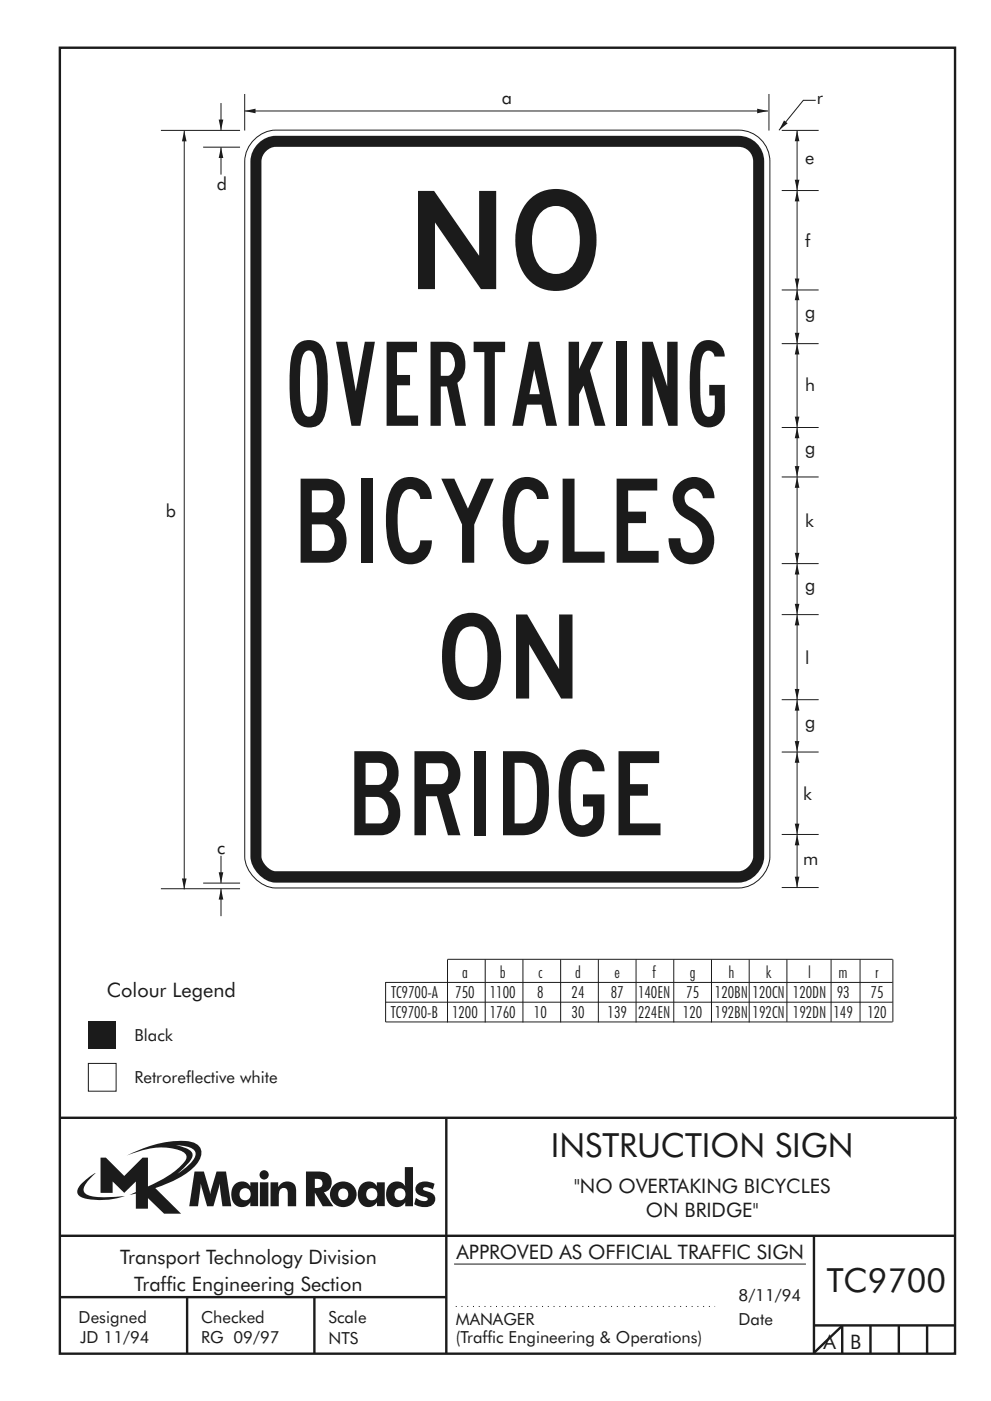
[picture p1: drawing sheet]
<svg xmlns="http://www.w3.org/2000/svg" width="210mm" height="297mm" viewBox="0 0 210 297" stroke-linecap="round" stroke-linejoin="round" font-family="sans-serif">
<path d="M12.7 10.1h189.9v276.9h-189.9zM12.7 237h190.3M94.7 236.9v50.1" fill="none" stroke="#1f1a17" stroke-width=".51"/>
<path d="M18.7 216.5h5.9v5.9h-5.9z" fill="#1f1a17"/>
<path d="M18.7 225.5h5.9v5.9h-5.9z" fill-rule="evenodd" fill="#fff" stroke="#1f1a17" stroke-width=".21"/>
<g fill="none" stroke="#1f1a17" stroke-width=".21">
<path d="M81.8 208.2v8.5h107.6M81.8 212.5h107.6M81.8 208.3h107.6M94.9 203.4v13.4M95 203.4h94.4M102.9 203.4v13.4M110.9 203.4v13.4M118.9 203.4v13.4M126.9 203.4v13.4M135 203.4v13.4M143 203.4v13.4M151 203.4v13.4"/>
<path d="M159 203.4v13.4M167 203.4v13.2M176.3 203.4v13.2M182.5 203.4v13.2M189.4 203.4v13.2M96.3 268h74.7"/>
</g>
<path d="M12.7 262h190M12.7 275h82M39.7 275v12M66.7 275v12M172.7 262v25M172.7 281h30M178.7 281v6M184.7 281v6M190.7 281v6M196.7 281v6" fill="none" stroke="#1f1a17" stroke-width=".51"/>
<path d="M96.7 277h55" fill="none" stroke="#1f1a17" stroke-width=".21" stroke-dasharray=".2 1" stroke-linecap="butt"/>
<path d="M53.7 29.9a6.7 6.7 0 0 1 4.8-2.3h98.2a6.7 6.7 0 0 1 6.6 6.6v147.4a7 7 0 0 1-6.6 6.7h-98.2a7.3 7.3 0 0 1-6.6-6.7v-147.4a6.5 6.5 0 0 1 1.8-4.3z" fill-rule="evenodd" fill="#fff" stroke="#1f1a17" stroke-width=".21"/>
<path d="M54.8 30.4a5.4 5.4 0 0 1 3.7-1.6h98.2a5.4 5.4 0 0 1 5.4 5.4v147.4a5.8 5.8 0 0 1-5.4 5.5h-98.2a6.1 6.1 0 0 1-5.4-5.5v-147.4a5.4 5.4 0 0 1 1.7-3.8z" fill-rule="evenodd" fill="#1f1a17"/>
<path d="M56.2 32.3a3.1 3.1 0 0 1 2.3-1.2h98.2a3.1 3.1 0 0 1 3.1 3.1v147.4a3.5 3.5 0 0 1-3.1 3.1h-98.2a3.8 3.8 0 0 1-3-3.1v-147.4l.1-.7z" fill-rule="evenodd" fill="#fff"/>
<path d="M178.7 281.1l-6.1 5.8" fill="none" stroke="#1f1a17" stroke-width=".51"/>
<path d="M37.3 242.8a5.9 5.9 0 0 1 3.9 1.1 1.58 1.58 0 0 1-.2 2l-1.1 1.2-2.3 1.8 .9-.8a6.4 6.4 0 0 0 2.4-3.3 2.43 2.43 0 0 0-2.3-1.7zM21.3 245.4v7.5h2.6v-2.4l2.5 2.4 2.4-2.4v2.2l-1.3 .7 1.3-.3v3.2h2.6v-2.3l3.4 3.3h3.6l-5.5-5.4a20.2 20.2 0 0 0 8.7-4.9 3.1 3.1 0 0 0 .8-3.8 3.9 3.9 0 0 0-3.1-1.3 25.1 25.1 0 0 0-12.4 3.1 16.1 16.1 0 0 1 11.1-1.1 1.56 1.56 0 0 1 1.5 1.9 18.1 18.1 0 0 1-8.1 5.8v-6.2h-1.2l-3.8 3.9-3.9-3.9zM17.4 250.9a2.12 2.12 0 0 0-.8 2.4 7.5 7.5 0 0 0 5 1.1l2.9-.3 2-.5a22.2 22.2 0 0 1-7.7-.2 1.33 1.33 0 0 1-.8-2.2l1-1.2 1.3-1.3-1.4 .8zM66.8 249.9a1.42 1.42 0 0 1 1.6 .7 .98 .98 0 0 1-.2 1 .98 .98 0 0 1-1 .3h-.4zM64.9 248.4v7.4h1.9v-2.9l1.7 2.9h2.2l-2-3a2.26 2.26 0 0 0 1.6-2.7 2.26 2.26 0 0 0-2.6-1.7zM70.1 253.2a2.8 2.8 0 0 0 5.6 0 2.8 2.8 0 0 0-5.6 0zM72.2 252.2a1.16 1.16 0 0 1 1.7 1 1.16 1.16 0 0 1-1.7 1 1.45 1.45 0 0 1 0-2zM76.7 251a3.2 3.2 0 0 0 .4 4.7 2.14 2.14 0 0 0 2.9-.8v.8h1.6v-5h-1.6v.8a2.04 2.04 0 0 0-3.3-.5zM78.1 252.1a1.24 1.24 0 0 1 1.7 .3 1.24 1.24 0 0 1-.2 1.7 1.24 1.24 0 0 1-1.7-.1 1.57 1.57 0 0 1 .2-1.9zM85.9 247.4l.1 4.1a2.17 2.17 0 0 0-2.4-.9 2.17 2.17 0 0 0-1.6 1.9 2.51 2.51 0 0 0 2.7 3.4 2.08 2.08 0 0 0 1.3-1v.9h1.6v-8.4zM84.1 252.2a1.24 1.24 0 0 1 1.9 1 1.24 1.24 0 0 1-1.9 1.1 1.45 1.45 0 0 1 0-2.1zM88.7 251a1.53 1.53 0 0 0-.5 1.7 1.53 1.53 0 0 0 1.5 .9 .83 .83 0 0 1 1 .8 2.08 2.08 0 0 1-2.5-.4l-.3 1.3a3.8 3.8 0 0 0 3.9 .1 1.55 1.55 0 0 0 .5-1.6 1.55 1.55 0 0 0-1.4-1.1 1.27 1.27 0 0 1-1.1-.6 1.23 1.23 0 0 1 1.7-.1l.3 .2 .4-1.2a3.6 3.6 0 0 0-3.5 0zM41.3 248.4l-1.1 7.4h1.8l.6-4.9 1.3 4.9h1.4l1.3-4.9 .6 4.9h1.9l-1.1-7.4h-2.1l-1.3 4.8-1.3-4.8zM49.9 251a3.2 3.2 0 0 0 .4 4.7 2.12 2.12 0 0 0 2.8-.8v.8h1.7v-5h-1.7v.8a2.07 2.07 0 0 0-3.2-.5zM51.3 252.1a1.23 1.23 0 0 1 1.6 .4 1.23 1.23 0 0 1-.2 1.6 1.23 1.23 0 0 1-1.7-.1 1.52 1.52 0 0 1 .3-1.9zM55.1 250.7v5.1h1.8v-5.1zM55.1 249.1a.98 .98 0 0 0 1.9 0 .98 .98 0 0 0-1.9 0zM57.4 250.7v5.1h1.8a5.5 5.5 0 0 1 .3-3.6 .92 .92 0 0 1 1.1-.2 .92 .92 0 0 1 .5 1v2.8h1.7v-3a2 2 0 0 0-1.3-2.3 2 2 0 0 0-2.5 1.2v-1z" fill-rule="evenodd" fill="#1f1a17"/>
<path d="M46.9 31.2v5.8" fill="none" stroke="#1f1a17" stroke-width=".21"/>
<path d="M46.9 31.2l.5 2.3h-1l.5-2.3 .5 2.3z" fill-rule="evenodd" fill="#1f1a17"/>
<path d="M46.9 21.9v5.7" fill="none" stroke="#1f1a17" stroke-width=".21"/>
<path d="M46.4 25.3h1l-.5 2.3 .5-2.3-.5 2.3z" fill-rule="evenodd" fill="#1f1a17"/>
<path d="M39.1 27.7v160.9" fill="none" stroke="#1f1a17" stroke-width=".21"/>
<g fill="#1f1a17">
<path d="M39.1 27.7l.5 2.3h-1l.5-2.3 .5 2.3z" fill-rule="evenodd"/>
<path d="M38.6 186.3h1l-.5 2.3 .5-2.3-.5 2.3z" fill-rule="evenodd"/>
</g>
<path d="M46.9 188.4v5.8" fill="none" stroke="#1f1a17" stroke-width=".21"/>
<path d="M46.9 188.4l.5 2.3h-1l.5-2.3 .5 2.3z" fill-rule="evenodd" fill="#1f1a17"/>
<path d="M46.9 181.4v5.8" fill="none" stroke="#1f1a17" stroke-width=".21"/>
<path d="M46.4 184.9h1l-.5 2.3 .5-2.3-.5 2.3z" fill-rule="evenodd" fill="#1f1a17"/>
<path d="M169.1 176.9v11.3" fill="none" stroke="#1f1a17" stroke-width=".21"/>
<g fill="#1f1a17">
<path d="M169.1 176.9l.5 2.3h-1l.5-2.3 .5 2.3z" fill-rule="evenodd"/>
<path d="M168.6 185.9h1l-.5 2.3 .5-2.3-.5 2.3z" fill-rule="evenodd"/>
</g>
<path d="M169.1 159.4v17.5" fill="none" stroke="#1f1a17" stroke-width=".21"/>
<g fill="#1f1a17">
<path d="M168.6 174.6h1l-.5 2.3z" fill-rule="evenodd"/>
<path d="M169.1 159.4l.5 2.3h-1z" fill-rule="evenodd"/>
</g>
<path d="M169.1 148.4v11" fill="none" stroke="#1f1a17" stroke-width=".21"/>
<g fill="#1f1a17">
<path d="M169.1 148.4l.5 2.3h-1l.5-2.3 .5 2.3z" fill-rule="evenodd"/>
<path d="M168.6 157.1h1l-.5 2.3 .5-2.3-.5 2.3z" fill-rule="evenodd"/>
</g>
<path d="M169.1 130.3v18.1" fill="none" stroke="#1f1a17" stroke-width=".21"/>
<g fill="#1f1a17">
<path d="M168.6 146.1h1l-.5 2.3z" fill-rule="evenodd"/>
<path d="M169.1 130.3l.5 2.3h-1z" fill-rule="evenodd"/>
</g>
<path d="M169.1 119.5v10.8" fill="none" stroke="#1f1a17" stroke-width=".21"/>
<g fill="#1f1a17">
<path d="M169.1 119.5l.5 2.3h-1l.5-2.3 .5 2.3z" fill-rule="evenodd"/>
<path d="M168.6 128h1l-.5 2.3 .5-2.3-.5 2.3z" fill-rule="evenodd"/>
</g>
<path d="M169.1 101.1v18.4" fill="none" stroke="#1f1a17" stroke-width=".21"/>
<g fill="#1f1a17">
<path d="M168.6 117.2h1l-.5 2.3z" fill-rule="evenodd"/>
<path d="M169.1 101.1l.5 2.3h-1z" fill-rule="evenodd"/>
</g>
<path d="M169.1 90.6v10.5" fill="none" stroke="#1f1a17" stroke-width=".21"/>
<g fill="#1f1a17">
<path d="M169.1 90.6l.5 2.3h-1l.5-2.3 .5 2.3z" fill-rule="evenodd"/>
<path d="M168.6 98.8h1l-.5 2.3 .5-2.3-.5 2.3z" fill-rule="evenodd"/>
</g>
<path d="M169.1 72.9v17.7" fill="none" stroke="#1f1a17" stroke-width=".21"/>
<g fill="#1f1a17">
<path d="M168.6 88.3h1l-.5 2.3z" fill-rule="evenodd"/>
<path d="M169.1 72.9l.5 2.3h-1z" fill-rule="evenodd"/>
</g>
<path d="M169.1 61.4v11.5" fill="none" stroke="#1f1a17" stroke-width=".21"/>
<g fill="#1f1a17">
<path d="M169.1 61.4l.5 2.2h-1l.5-2.2 .5 2.2z" fill-rule="evenodd"/>
<path d="M168.6 70.6h1l-.5 2.3 .5-2.3-.5 2.3z" fill-rule="evenodd"/>
</g>
<path d="M169.1 40.4v21" fill="none" stroke="#1f1a17" stroke-width=".21"/>
<g fill="#1f1a17">
<path d="M168.6 59.1h1l-.5 2.3z" fill-rule="evenodd"/>
<path d="M169.1 40.4l.5 2.3h-1z" fill-rule="evenodd"/>
</g>
<path d="M169.1 27.6v12.8" fill="none" stroke="#1f1a17" stroke-width=".21"/>
<g fill="#1f1a17">
<path d="M169.1 27.6l.5 2.3h-1l.5-2.3 .5 2.3z" fill-rule="evenodd"/>
<path d="M168.6 38.1h1l-.5 2.3 .5-2.3-.5 2.3z" fill-rule="evenodd"/>
</g>
<path d="M51.9 23.5h111" fill="none" stroke="#1f1a17" stroke-width=".21"/>
<g fill="#1f1a17">
<path d="M51.9 23.5l2.3-.5v1l-2.3-.5 2.3-.5z" fill-rule="evenodd"/>
<path d="M160.6 23l2.3 .5-2.3 .5v-1l2.3 .5z" fill-rule="evenodd"/>
</g>
<path d="M173.1 21.3h-2.7l-5.1 6.3" fill="none" stroke="#1f1a17" stroke-width=".21"/>
<path d="M166.3 25.5l.8 .6-1.8 1.5z" fill-rule="evenodd" fill="#1f1a17"/>
<g fill="none" stroke="#1f1a17" stroke-width=".21">
<path d="M51.9 19.9v7.8M163.1 19.9v7.8M34.1 27.6h16.8M43.1 31.2h7.8M165.9 27.6h7.8M165.9 40.4h7.8M165.9 72.9h7.8M165.9 61.5h7.8M165.9 90.6h7.8M165.9 119.5h7.8M165.9 101.1h7.8M165.9 130.3h7.8"/>
<path d="M165.9 159.4h7.8M165.9 148.3h7.8M165.9 176.9h7.8M34.1 188.4h16.8M43.1 187.2h7.8M165.9 188.2h7.8"/>
</g>
<text font-size="20.8" fill="#1f1a17" x="88.7" y="61.3">NO</text>
<g font-size="17.8" fill="#1f1a17">
<text x="61.4" y="90.3">OVERTAKING</text>
<text x="63.8" y="119.3">BICYCLES</text>
<text x="93.8" y="148.1">ON</text>
<text x="75.2" y="177.1">BRIDGE</text>
</g>
<g font-size="7.1" fill="#1f1a17">
<text x="116.9" y="245.4">INSTRUCTION SIGN</text>
<text x="175.4" y="274">TC9700</text>
</g>
<g font-size="4.2" fill="#1f1a17">
<text x="22.6" y="211.3">Colour Legend</text>
<text x="121.8" y="253">&quot;NO OVERTAKING BICYCLES</text>
<text x="137" y="258.1">ON BRIDGE&quot;</text>
<text x="25.5" y="268.1">Transport Technology Division</text>
<text x="96.8" y="267">APPROVED AS OFFICIAL TRAFFIC SIGN</text>
<text x="28.5" y="273.6">Traffic Engineering Section</text>
<text x="174.7" y="286">A</text>
<text x="180.4" y="286">B</text>
</g>
<g font-size="3.8" fill="#1f1a17">
<text x="106.5" y="22.1">a</text>
<text x="173.3" y="22.1">r</text>
<text x="170.8" y="34.8">e</text>
<text x="46" y="40.3">d</text>
<text x="170.8" y="52.3">f</text>
<text x="170.8" y="67.3">g</text>
<text x="170.8" y="82.9">h</text>
<text x="170.8" y="96.3">g</text>
<text x="35.2" y="109.5">b</text>
<text x="170.8" y="111.8">k</text>
<text x="170.8" y="125.4">g</text>
<text x="170.8" y="140.8">l</text>
<text x="170.8" y="154.4">g</text>
<text x="170.4" y="169.6">k</text>
<text x="46" y="181">c</text>
<text x="170.4" y="183.4">m</text>
</g>
<g font-size="3.5" fill="#1f1a17">
<text x="98" y="207.4">a</text>
<text x="106" y="207.4">b</text>
<text x="114.2" y="207.4">c</text>
<text x="122" y="207.4">d</text>
<text x="130.4" y="207.4">e</text>
<text x="138.5" y="207.4">f</text>
<text x="146.3" y="207.4">g</text>
<text x="154.6" y="207.4">h</text>
<text x="162.5" y="207.4">k</text>
<text x="171.5" y="207.4">l</text>
<text x="177.9" y="207.4">m</text>
<text x="185.7" y="207.4">r</text>
<text x="82.9" y="215.8">TC9700-B</text>
<text x="83" y="211.6">TC9700-A</text>
<text x="95.9" y="215.8">1200</text>
<text x="96.6" y="211.6">750</text>
<text x="103.9" y="211.6">1100</text>
<text x="103.9" y="215.8">1760</text>
<text x="113.3" y="215.8">10</text>
<text x="114" y="211.6">8</text>
<text x="121.3" y="211.6">24</text>
<text x="121.3" y="215.8">30</text>
<text x="128.9" y="215.8">139</text>
<text x="129.6" y="211.6">87</text>
<text x="135.4" y="211.6">140EN</text>
<text x="135.4" y="215.8">224EN</text>
<text x="144.9" y="215.8">120</text>
<text x="145.6" y="211.6">75</text>
<text x="151.7" y="211.6">120BN</text>
<text x="151.7" y="215.8">192BN</text>
<text x="159.7" y="211.6">120CN</text>
<text x="159.7" y="215.8">192CN</text>
<text x="168.2" y="211.6">120DN</text>
<text x="168.2" y="215.8">192DN</text>
<text x="176.8" y="215.8">149</text>
<text x="177.5" y="211.6">93</text>
<text x="184" y="215.8">120</text>
<text x="184.7" y="211.6">75</text>
<text x="28.6" y="220.6">Black</text>
<text x="28.6" y="229.6">Retroreflective white</text>
<text x="156.7" y="275.8">8/11/94</text>
<text x="16.7" y="280.5">Designed</text>
<text x="42.7" y="280.5">Checked</text>
<text x="69.7" y="280.5">Scale</text>
<text x="96.7" y="281">MANAGER</text>
<text x="156.7" y="281">Date</text>
<text x="17" y="284.8">JD 11/94</text>
<text x="42.7" y="284.8">RG 09/97</text>
<text x="69.7" y="285">NTS</text>
<text x="96.7" y="284.7">(Traffic Engineering &amp; Operations)</text>
</g>
</svg>
